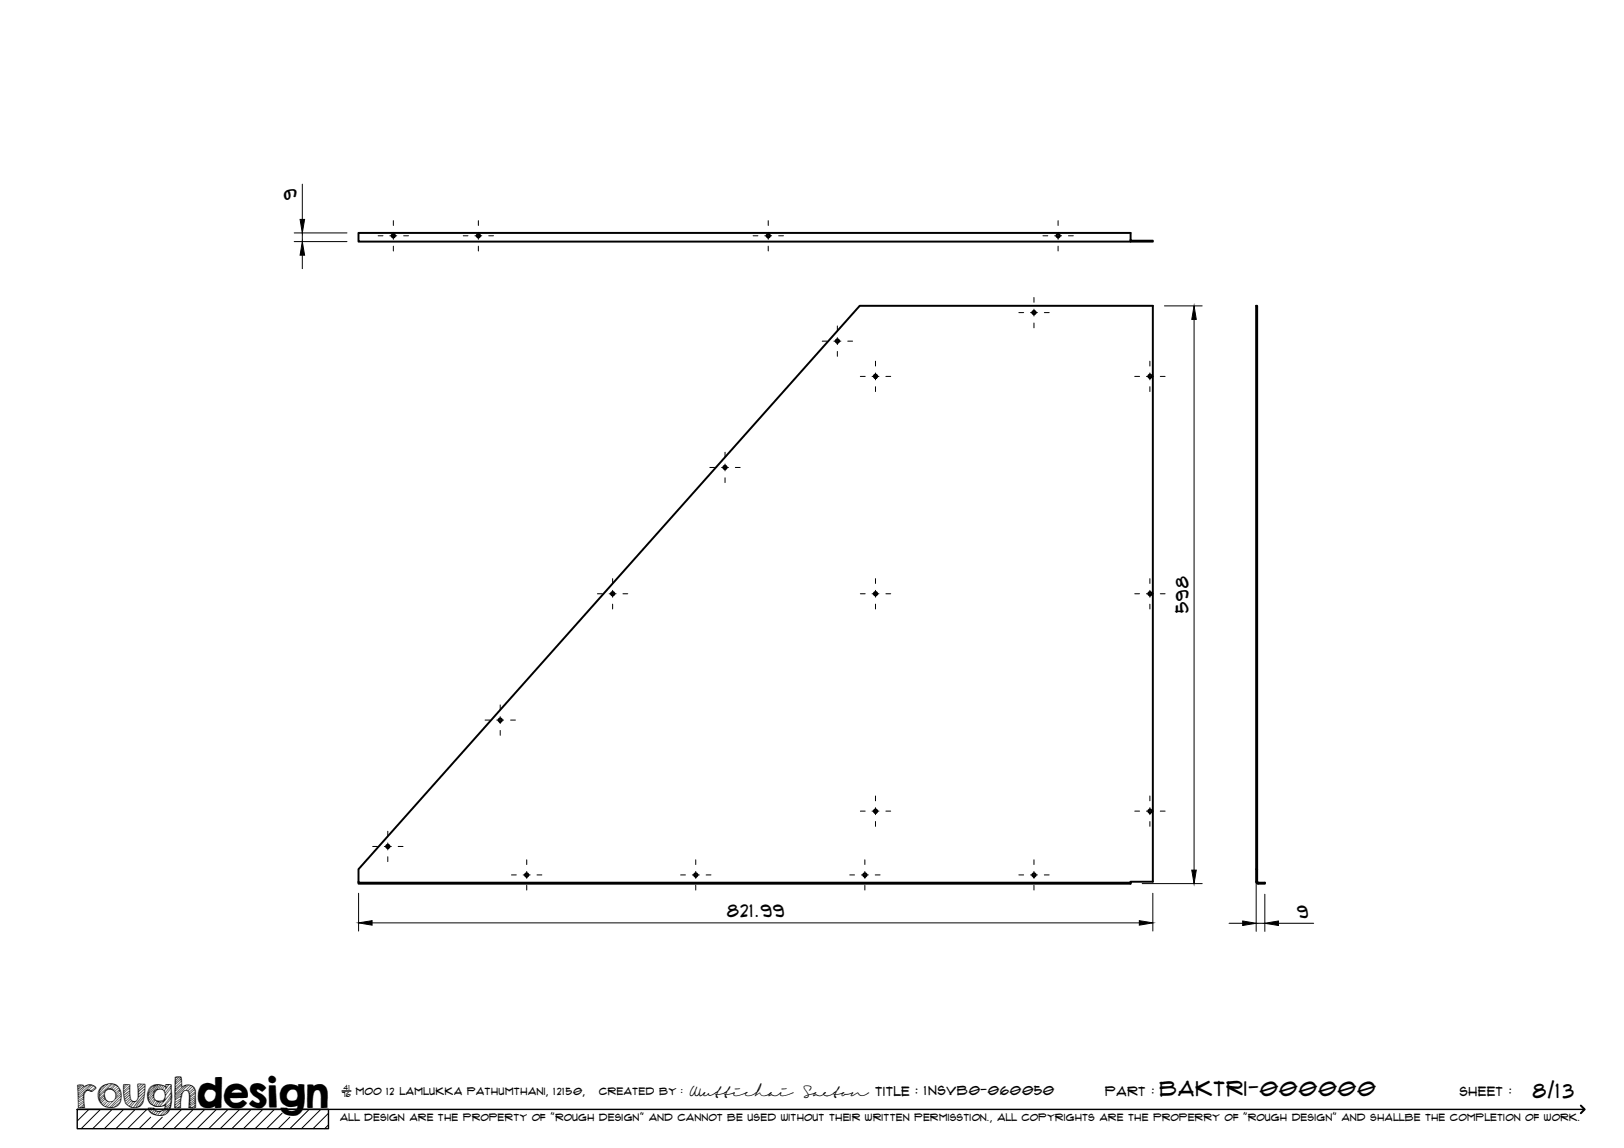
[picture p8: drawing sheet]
<svg xmlns="http://www.w3.org/2000/svg" width="420mm" height="297mm" viewBox="0 0 420 297" stroke-linecap="round" stroke-linejoin="round" font-family="sans-serif">
<!-- layer: Visible -->
<g fill="none" stroke="#000" stroke-width=".51">
<path d="M222.4 79.1h75.9v149h-5.8v.3h-199.7v-3.5zM292.5 62.3h5.8v.2h-5.8v-2.2h-199.7v2.2h199.7M92.8 228.4v.2h199.7v-.2M325 224.9h.2l.1 3.4 2 .1v.2h-1.8l-.4-.2-.1-.3v-149h.2v145.8"/>
<circle cx="101.8" cy="61" r=".43"/>
<circle cx="123.8" cy="61" r=".43"/>
<circle cx="198.8" cy="61" r=".43"/>
<circle cx="273.8" cy="61" r=".43"/>
<circle cx="216.7" cy="88.2" r=".43"/>
<circle cx="226.5" cy="97.4" r=".43"/>
<circle cx="267.5" cy="80.9" r=".43"/>
<circle cx="297.5" cy="97.4" r=".43"/>
<circle cx="187.6" cy="120.9" r=".43"/>
<circle cx="158.5" cy="153.6" r=".43"/>
<circle cx="226.5" cy="153.6" r=".43"/>
<circle cx="297.5" cy="153.6" r=".43"/>
<circle cx="129.4" cy="186.3" r=".43"/>
<circle cx="100.3" cy="219" r=".43"/>
<circle cx="226.5" cy="209.9" r=".43"/>
<circle cx="297.5" cy="209.9" r=".43"/>
<circle cx="136.3" cy="226.4" r=".43"/>
<circle cx="180" cy="226.4" r=".43"/>
<circle cx="223.8" cy="226.4" r=".43"/>
<circle cx="267.5" cy="226.4" r=".43"/>
</g>
<!-- layer: TitleBlock -->
<path d="M20 287h65v5h-65zM20 287h390M88.5 282.3h2.3" fill="none" stroke="#000" stroke-width=".36"/>
<path d="M409 286.1l1 .9-1 1" fill="none" stroke="#000" stroke-width=".51"/>
<g fill="none" stroke="#000" stroke-width=".26">
<path d="M23 287l-3 3.1M26 287l-5 5M29 287l-5 5M32 287l-5 5M35 287l-5 5M38 287l-5 5M39 289.1l-3 2.9M42 289.1l-3 2.9M47 287l-5 5M50 287l-5 5M53 287l-5 5M56 287l-5 5"/>
<path d="M59 287l-5 5M62 287l-5 5M65 287l-5 5M68 287l-5 5M71 287l-5 5M73 288l-4 4M75 289.1l-3 2.9M80 287l-5 5M83 287l-5 5M85 288l-4 4M85 291l-1 1"/>
</g>
<!-- layer: Smart Centers -->
<g fill="none" stroke="#000" stroke-width=".26">
<path d="M101.8 57.1v1.2M123.8 57.1v1.2M198.8 57.1v1.2M273.7 57.1v1.2M97.8 61h1.3M100.9 61h1.8M101.8 60.1v1.8M101.8 63.7v1.2M104.4 61h1.3M119.8 61h1.3M122.9 61h1.8M123.8 60.1v1.8"/>
<path d="M123.8 63.7v1.2M126.4 61h1.3M194.8 61h1.3M197.9 61h1.7M198.8 60.1v1.8M198.8 63.7v1.2M201.4 61h1.3M267.5 77v1.2M267.5 80v1.8M269.8 61h1.3M272.9 61h1.8M273.7 60.1v1.8"/>
<path d="M273.7 63.7v1.2M276.4 61h1.3M212.7 88.3h1.3M215.8 88.3h1.8M216.6 84.3v1.3M216.6 87.4v1.8M216.6 90.9v1.3M219.3 88.3h1.3M222.6 97.4h1.2M225.6 97.4h1.8M226.5 93.5v1.2M226.5 96.5v1.8"/>
<path d="M229.2 97.4h1.2M263.6 80.9h1.2M266.6 80.9h1.8M267.5 83.6v1.2M270.2 80.9h1.2M293.6 97.4h1.2M296.6 97.4h1.8M297.5 93.5v1.2M297.5 96.5v1.8M300.2 97.4h1.2M187.6 117v1.3M226.5 100.1v1.2"/>
<path d="M297.5 100.1v1.2M183.6 121h1.3M186.7 121h1.8M187.6 120.1v1.7M187.6 123.6v1.3M190.2 121h1.3M154.6 153.6h1.2M157.6 153.6h1.8M158.5 149.7v1.3M158.5 152.7v1.8M158.5 156.3v1.3M161.2 153.6h1.2"/>
<path d="M222.6 153.6h1.2M225.6 153.6h1.8M226.5 149.7v1.3M226.5 152.7v1.8M226.5 156.3v1.3M229.2 153.6h1.2M293.6 153.6h1.2M296.6 153.6h1.8M297.5 149.7v1.3M297.5 152.7v1.8M297.5 156.3v1.3M300.2 153.6h1.2"/>
<path d="M125.5 186.3h1.2M128.5 186.3h1.8M129.4 182.4v1.2M129.4 185.4v1.8M129.4 189v1.3M132.1 186.3h1.2M96.4 219h1.3M99.4 219h1.8M100.3 215.1v1.2M100.3 218.1v1.8M103 219h1.3M222.6 209.9h1.2"/>
<path d="M225.6 209.9h1.8M226.5 206v1.2M226.5 209v1.8M226.5 212.6v1.2M229.2 209.9h1.2M293.6 209.9h1.2M296.6 209.9h1.8M297.5 206v1.2M297.5 209v1.8M297.5 212.6v1.2M300.2 209.9h1.2M100.3 221.7v1.2"/>
<path d="M132.3 226.4h1.3M135.4 226.4h1.8M136.3 222.5v1.2M136.3 225.5v1.8M136.3 229.1v1.2M138.9 226.4h1.3M176.1 226.4h1.2M179.1 226.4h1.8M180 222.5v1.2M180 225.5v1.8M180 229.1v1.2M182.7 226.4h1.2"/>
<path d="M219.8 226.4h1.3M222.9 226.4h1.7M223.8 222.5v1.2M223.8 225.5v1.8M223.8 229.1v1.2M226.4 226.4h1.3M263.6 226.4h1.2M266.6 226.4h1.8M267.5 222.5v1.2M267.5 225.5v1.8M267.5 229.1v1.2M270.2 226.4h1.2"/>
</g>
<!-- layer: FD_Dimensions -->
<g fill="none" stroke="#000" stroke-width=".26">
<path d="M78.2 47.7v9.1M76.1 62.5h13.7M76.1 60.3h13.7M78.2 60.3v2.2M78.2 66v3.5M301.3 79.1h9.7M308.9 82.6v142.5M92.8 231.1v9.8M96.3 238.8h198.5M295.5 228.6h15.5M298.3 231.1v9.8M318 238.9h3.5"/>
<path d="M325 227.9v13.1M325 238.9h2.2M327.2 231.4v9.6M330.8 238.9h9.1"/>
</g>
<path d="M77.6 56.8h1.2l-.6 3.5zM78.2 62.5l.6 3.5h-1.2zM308.9 79.1l.6 3.5h-1.2zM92.8 238.8l3.5-.6v1.2zM294.8 238.2l3.5 .6-3.5 .6zM308.3 225.1h1.2l-.6 3.5zM321.5 238.3l3.5 .6-3.5 .6zM327.2 238.9l3.6-.6v1.2z" fill="#000" stroke="#000" stroke-width=".26"/>
<text font-size="9.7" x="19.9" y="286.8">roughdesign</text>
<g font-size="5.3">
<text x="300.1" y="283.6">BAKTRI-000000</text>
<text x="396.5" y="284">8/13</text>
</g>
<g font-size="4.6">
<text x="76.8" y="51.9" transform="rotate(-90 76.8 51.9)">9</text>
<text x="307.5" y="158.6" transform="rotate(-90 307.5 158.6)">598</text>
<text x="188.2" y="237.3">821.99</text>
<text x="335.6" y="237.4">9</text>
</g>
<g font-size="3.4">
<text x="178.3" y="283.5">Wuttichai</text>
<text x="208.1" y="283.5">Saeton title : 1NSVB0-060050</text>
</g>
<g font-size="3.3">
<text x="286" y="283.5">Part :</text>
<text x="377.7" y="283.5">sheet :</text>
</g>
<g font-size="2.7">
<text x="92.1" y="283.3">moo 12 Lamlukka pathumthani, 12150,</text>
<text x="155" y="283.3">created by :</text>
</g>
<text font-size="2.6" x="88" y="290.1">all design are the property of &quot;rough design&quot; and cannot be used without their written permisstion., all copyrights are the properry of &quot;rough design&quot; and shallbe the completion of work.</text>
<g font-size="1.9">
<text x="88.5" y="283.9">76</text>
<text x="88.9" y="282.1">41</text>
</g>
</svg>
